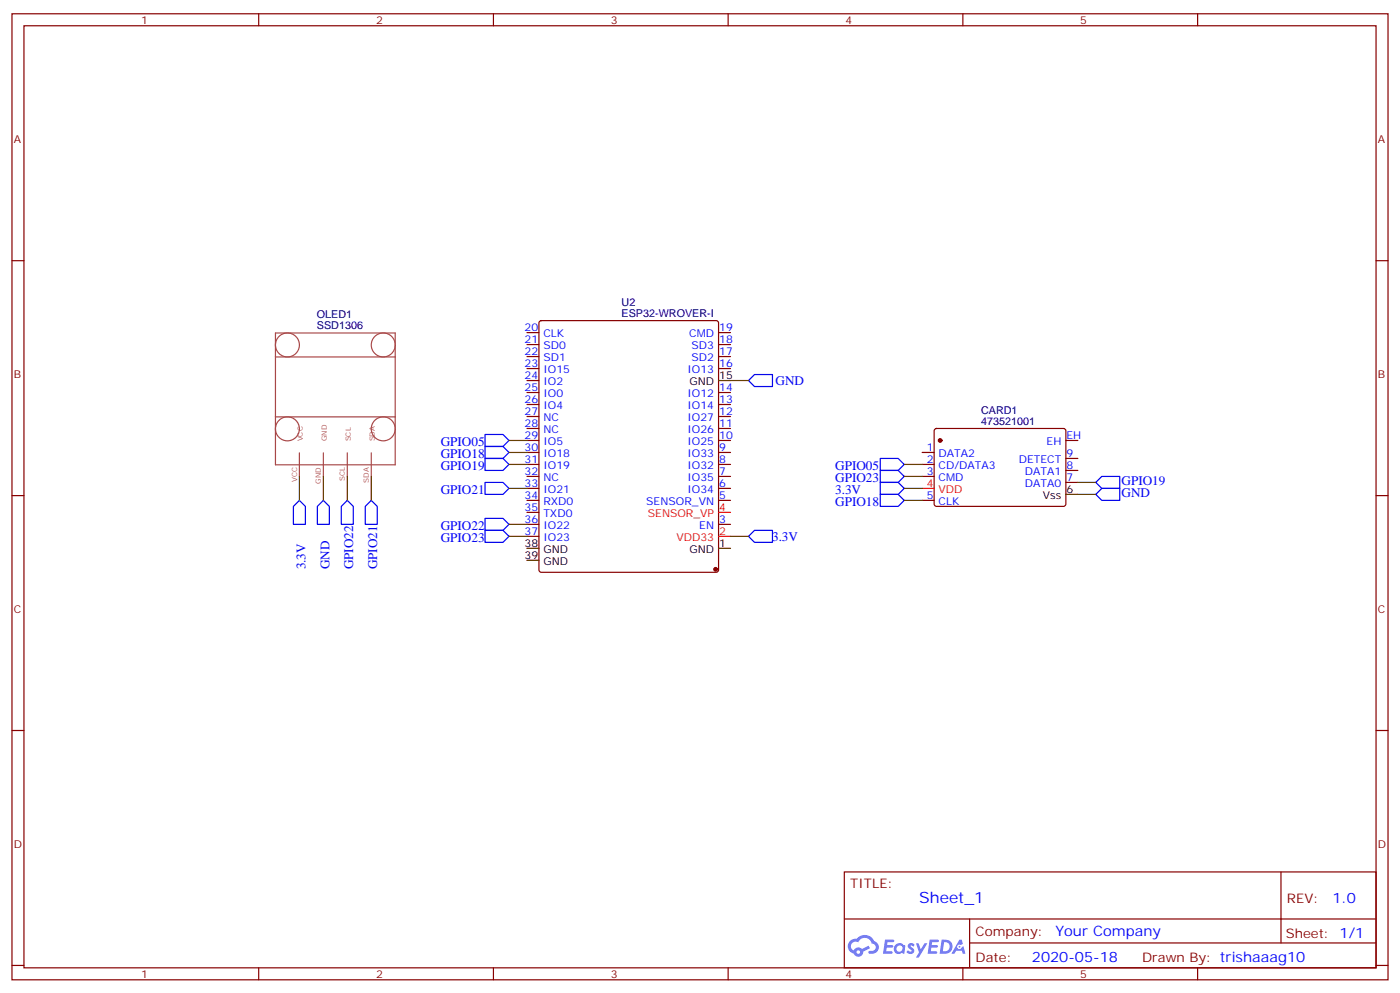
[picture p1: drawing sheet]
<svg xmlns="http://www.w3.org/2000/svg" width="412mm" height="292mm" viewBox="0 0 412 292" stroke-linecap="round" stroke-linejoin="round" font-family="sans-serif">
<g fill="none" stroke="#870000" stroke-width=".35">
<path d="M3.5 4.1h405.4v284.3h-405.4zM7.1 7.6h398.2v277.3h-398.2zM76.2 4.1v3.5M145.3 4.1v3.5M214.5 4.1v3.5M283.6 4.1v3.5M352.8 4.1v3.5M3.5 76.7h3.6M405.3 76.7h3.6M3.5 145.9h3.6M405.3 145.9h3.6M3.5 215h3.6"/>
<path d="M405.3 215h3.6M248.7 256.6h156.6v28.3h-156.6zM377.3 256.7v20.8M248.7 270.5h156.5M285.6 277.5h119.6M285.6 270.5v14.1M3.5 284.2h3.6M76.2 284.9v3.5M145.3 284.9v3.5M214.5 284.9v3.5M283.6 284.9v3.5M352.8 284.9v3.5"/>
<path d="M405.3 284.2h3.6"/>
</g>
<g fill="#5487ff">
<path d="M267.7 277.8a1.22 1.22 0 0 1 1.7 .3l-.4 .6a.47 .47 0 0 0-.3-.4 .47 .47 0 0 0-.5 .1l.1 .3a1.14 1.14 0 0 1 .8 1.7 1.14 1.14 0 0 1-1.9 0l-.2-.2 .5-.5 .7 .4a.29 .29 0 0 0 .3-.2 .29 .29 0 0 0-.2-.4 1.04 1.04 0 0 1-.6-1.7z"/>
<path d="M260.7 276.6h2.4l.3 .2-.2 .5h-1.8l-.1 .9h1.5l.3 .3-.3 .4h-1.6l-.2 1.1 1.7 .1 .2 .3-.2 .3h-2.6z"/>
<path d="M273.8 276.6h2.4l.3 .2-.1 .5h-1.8l-.2 .9h1.6l.3 .3-.4 .4h-1.6l-.1 1.1 1.7 .1 .2 .3-.2 .3h-2.6z"/>
<path d="M282.6 276.6h.7l.3 1.2-.6 .3a.69 .69 0 0 0-1 .3 .69 .69 0 0 0 .4 1 .69 .69 0 0 0 .9-.6l.5-.3 .6 2.2h-.8l-.2-.9h-1.8l-.5 .9h-.8z"/>
<path d="M269.8 277.7h.8l.6 1.8 1.1-1.8h.9l-2.6 4.1h-.8l.9-1.5z"/>
<path d="M277.4 276.6l-.6 4.1h1.3a2.11 2.11 0 0 0 2.5-2.1 2.11 2.11 0 0 0-2.5-2zM278.1 277.3a1.39 1.39 0 0 1 1.7 1.4 1.39 1.39 0 0 1-1.8 1.3h-.3z"/>
<path d="M263.7 278.2a1.54 1.54 0 0 0-.1 2.1 1.54 1.54 0 0 0 2.2 .2l.6 .2 .3-2.3-.2-.2-.4-.1a1.49 1.49 0 0 0-2.4 .1zM264 279.2a.94 .94 0 0 1 1.8 0 .94 .94 0 0 1-1.8 0z"/>
<path d="M250.4 276.9a2.18 2.18 0 0 0 1.1 3.8 1.44 1.44 0 0 0 1.6 .9 1.44 1.44 0 0 0 1.2-1.5l2-1-.5-.7-1.9 .9a1.47 1.47 0 0 0-2.4 .5 1.39 1.39 0 0 1-.7-2 1.39 1.39 0 0 1 2-.4 2.12 2.12 0 0 1 2.2-1.3 2.12 2.12 0 0 1 1.9 1.6 1.14 1.14 0 0 1 1.1 1.5 1.14 1.14 0 0 1-1.7 .7 .43 .43 0 0 0-.5 .3 .43 .43 0 0 0 .4 .5 1.98 1.98 0 0 0 2.5-1.2 1.98 1.98 0 0 0-1.2-2.5 3.1 3.1 0 0 0-5.3-.7l-.9 .1zM252.3 280.2a.55 .55 0 0 1 1.1 0 .55 .55 0 0 1-1.1 0z"/>
<circle cx="282.6" cy="278.7" r=".26"/>
</g>
<path d="M81.1 98h35.3v38.8h-35.3zM81.1 105.1h35.3M88.2 101.5a3.5 3.5 0 0 0-5-3.2 3.5 3.5 0 0 0-.8 6 3.5 3.5 0 0 0 5.7-1.9l.1-.7M116.4 101.5a3.5 3.5 0 0 0-5-3.2 3.5 3.5 0 0 0-.7 6 3.5 3.5 0 0 0 5.6-1.9l.1-.7M81.1 122.7h35.3M88.2 126.2a3.5 3.5 0 0 0-5-3.2 3.5 3.5 0 0 0-.8 6 3.5 3.5 0 0 0 5.7-1.9l.1-.7M88.2 133.3v6.9M95.2 133.3v6.9M102.3 133.3v6.9M109.4 133.3v6.9M116.4 126.2a3.5 3.5 0 0 0-5-3.2 3.5 3.5 0 0 0-.7 6 3.5 3.5 0 0 0 5.6-1.9l.1-.7" fill="none" stroke="#a64a4a" stroke-width=".35"/>
<g fill="none" stroke="#870000" stroke-width=".35">
<path d="M155.2 97.9h3.5M159 94.6l.5-.2h51.5l.5 .2 .2 .5v72.6l-.3 .5-.4 .3h-51.5l-.5-.3-.3-.5v-72.6zM211.7 97.9h3.5M155.2 119.1h3.5M155.2 115.5h3.5M155.2 108.5h3.5M155.2 105h3.5M155.2 101.4h3.5M155.2 112h3.5M211.7 119.1h3.5M211.7 115.5h3.5M211.7 108.5h3.5"/>
<path d="M211.7 105h3.5M211.7 101.4h3.5M155.2 136.7h3.5M155.2 133.2h3.5M155.2 129.6h3.5M155.2 126.1h3.5M155.2 122.6h3.5M211.7 136.7h3.5M211.7 133.2h3.5M211.7 129.6h3.5M211.7 126.1h3.5M211.7 122.6h3.5"/>
<path d="M271.6 136.7h3.6M271.6 133.2h3.6M275.4 126.3l.5-.2 37.6 .1 .5 .6-.1 21.8-.6 .4h-37.7l-.4-.7v-21.5zM314 129.6h3.5M314 138.5h3.5M314 134.9h3.5M155.2 154.3h3.5M155.2 147.3h3.5M155.2 143.8h3.5M155.2 140.2h3.5M155.2 150.8h3.5M155.2 157.9h3.5"/>
<path d="M211.7 154.3h3.5M211.7 147.3h3.5M211.7 143.8h3.5M211.7 140.2h3.5M271.6 147.3h3.6M271.6 140.2h3.6M314 142h3.5"/>
</g>
<g fill="#870000" stroke="#870000" stroke-width=".35">
<circle cx="210.8" cy="167.6" r=".53"/>
<circle cx="276.9" cy="129.6" r=".53"/>
</g>
<path d="M211.7 112h3.5M314 145.5h3.5M155.2 161.4h3.5M155.2 164.9h3.5M211.7 161.4h3.5" fill="none" stroke="#000" stroke-width=".35"/>
<path d="M211.7 157.9h3.5M211.7 150.8h3.5M271.6 143.8h3.6" fill="none" stroke="#f00" stroke-width=".35"/>
<g fill="none" stroke="#00f" stroke-width=".35">
<path d="M220.5 112l1.7-1.8h5.3v3.6h-5.3zM142.9 134.9h5.3l1.7 1.8-1.7 1.8h-5.3zM142.9 131.4h5.3l1.7 1.8-1.7 1.7h-5.3zM142.9 127.9h5.3l1.7 1.7-1.7 1.8h-5.3zM259.3 134.9h5.3l1.7 1.8-1.7 1.8h-5.3zM259.3 138.5h5.3l1.7 1.7-1.7 1.8h-5.3zM88.2 147.3l1.8 1.7v5.3h-3.6v-5.3zM95.2 147.3l1.8 1.7v5.3h-3.5v-5.3zM102.3 147.3l1.8 1.7v5.3h-3.6v-5.3zM109.4 147.3l1.7 1.7v5.3h-3.5v-5.3zM142.9 156.1h5.3l1.7 1.8-1.7 1.7h-5.3zM142.9 152.6h5.3l1.7 1.7-1.7 1.8h-5.3z"/>
<path d="M142.9 142h5.3l1.7 1.8-1.7 1.7h-5.3zM220.5 157.9l1.7-1.8h5.3v3.5h-5.3zM259.3 142h5.3l1.7 1.8-1.7 1.7h-5.3zM259.3 145.5h5.3l1.7 1.8-1.7 1.7h-5.3zM322.8 142l1.8-1.8h5.2v3.6h-5.2zM322.8 145.5l1.8-1.7h5.2v3.5h-5.2z"/>
</g>
<g fill="none" stroke="#008700" stroke-width=".35">
<path d="M215.2 112h5.3M149.9 136.7h5.3M149.9 133.2h5.3M149.9 129.6h5.3M266.3 136.7h5.3M88.2 140.2v7.1M95.2 140.2v7.1M102.3 140.2v7.1M109.4 140.2v7.1M149.9 143.8h5.3M149.9 157.9h5.3M149.9 154.3h5.3"/>
<path d="M215.2 157.9h5.3M266.3 140.2h5.3M266.3 143.8h5.3M266.3 147.3h5.3M317.5 142h5.3M317.5 145.5h5.3"/>
</g>
<text font-size="4.6" fill="#00f" x="270.8" y="265.7">Sheet_1</text>
<g font-size="4.2" fill="#00f">
<text x="392.5" y="265.9">1.0</text>
<text x="310.9" y="275.5">Your Company</text>
<text x="304" y="283.3">2020-05-18</text>
</g>
<g font-size="3.9" fill="#00f">
<text x="228.5" y="113.2">GND</text>
<text x="129.8" y="131.4">GPIO05</text>
<text x="129.8" y="134.9">GPIO18</text>
<text x="129.8" y="138.5">GPIO19</text>
<text x="246" y="142">GPIO23</text>
<text x="246" y="138.5">GPIO05</text>
<text x="330.4" y="142.7">GPIO19</text>
<text x="129.8" y="145.5">GPIO21</text>
<text x="246" y="145.5">3.3V</text>
<text x="246" y="149">GPIO18</text>
<text x="330.4" y="146.2">GND</text>
<text x="129.8" y="159.6">GPIO23</text>
<text x="129.8" y="156.1">GPIO22</text>
<text x="227.4" y="159.1">3.3V</text>
<text x="90" y="167.6" transform="rotate(-90 90 167.6)">3.3V</text>
<text x="97" y="167.6" transform="rotate(-90 97 167.6)">GND</text>
<text x="104.1" y="167.6" transform="rotate(-90 104.1 167.6)">GPIO22</text>
<text x="111.1" y="167.6" transform="rotate(-90 111.1 167.6)">GPIO21</text>
</g>
<g font-size="3.9" fill="#800">
<text x="250.5" y="261.2">TITLE:</text>
<text x="379.1" y="265.9">REV:</text>
<text x="287.4" y="275.4">Company:</text>
<text x="378.7" y="276">Sheet: 1/1</text>
<text x="287.4" y="283.1">Date:</text>
<text x="336.4" y="283.2">Drawn By: trishaaag10</text>
</g>
<g font-size="3.2" fill="#800">
<text x="41.6" y="7.1">1</text>
<text x="110.8" y="7.1">2</text>
<text x="179.9" y="7.1">3</text>
<text x="249.1" y="7.1">4</text>
<text x="318.2" y="7.1">5</text>
<text x="4.1" y="42.2">A</text>
<text x="405.9" y="42.2">A</text>
<text x="4.1" y="111.3">B</text>
<text x="405.9" y="111.3">B</text>
<text x="4.1" y="180.4">C</text>
<text x="405.9" y="180.4">C</text>
<text x="4.1" y="249.6">D</text>
<text x="405.9" y="249.6">D</text>
<text x="41.6" y="287.9">1</text>
<text x="110.8" y="287.9">2</text>
<text x="179.9" y="287.9">3</text>
<text x="249.1" y="287.9">4</text>
<text x="318.2" y="287.9">5</text>
</g>
<g font-size="3.2" fill="#000080">
<text x="93.3" y="93.6">OLED1</text>
<text x="183.1" y="93.3">ESP32-WROVER-I</text>
<text x="183.1" y="90.1">U2</text>
<text x="93.3" y="96.9">SSD1306</text>
<text x="289" y="125.1">473521001</text>
<text x="289" y="122">CARD1</text>
</g>
<g font-size="3.2" fill="#00f">
<text x="154.5" y="97.5">20</text>
<text x="154.5" y="101.1">21</text>
<text x="160.1" y="99.3">CLK</text>
<text x="203" y="99.3">CMD</text>
<text x="211.8" y="101.1">18</text>
<text x="211.8" y="97.5">19</text>
<text x="154.5" y="104.6">22</text>
<text x="160.1" y="102.8">SD0</text>
<text x="160.1" y="106.4">SD1</text>
<text x="203.7" y="106.4">SD2</text>
<text x="203.7" y="102.8">SD3</text>
<text x="211.8" y="104.6">17</text>
<text x="154.5" y="108.1">23</text>
<text x="154.5" y="111.7">24</text>
<text x="160.1" y="109.9">IO15</text>
<text x="160.1" y="113.4">IO2</text>
<text x="202.5" y="109.9">IO13</text>
<text x="211.8" y="108.1">16</text>
<text x="154.5" y="115.2">25</text>
<text x="154.5" y="118.7">26</text>
<text x="160.1" y="116.9">IO0</text>
<text x="202.5" y="116.9">IO12</text>
<text x="211.8" y="118.7">13</text>
<text x="211.8" y="115.2">14</text>
<text x="154.5" y="122.2">27</text>
<text x="154.5" y="125.8">28</text>
<text x="160.1" y="120.5">IO4</text>
<text x="160.1" y="124">NC</text>
<text x="202.5" y="124">IO27</text>
<text x="202.5" y="120.5">IO14</text>
<text x="211.8" y="125.8">11</text>
<text x="211.8" y="122.2">12</text>
<text x="154.5" y="129.3">29</text>
<text x="160.1" y="127.5">NC</text>
<text x="160.1" y="131.1">IO5</text>
<text x="202.5" y="131.1">IO25</text>
<text x="202.5" y="127.5">IO26</text>
<text x="211.8" y="129.3">10</text>
<text x="308.3" y="131.1">EH</text>
<text x="314.1" y="129.3">EH</text>
<text x="154.5" y="132.8">30</text>
<text x="154.5" y="136.3">31</text>
<text x="160.1" y="134.6">IO18</text>
<text x="202.5" y="134.6">IO33</text>
<text x="211.8" y="136.3">8</text>
<text x="211.8" y="132.8">9</text>
<text x="273" y="132.8">1</text>
<text x="273" y="136.3">2</text>
<text x="276.5" y="134.6">DATA2</text>
<text x="300.1" y="136.3">DETECT</text>
<text x="314.1" y="134.6">9</text>
<text x="154.5" y="139.9">32</text>
<text x="154.5" y="143.4">33</text>
<text x="160.1" y="138.1">IO19</text>
<text x="160.1" y="141.6">NC</text>
<text x="202.5" y="141.6">IO35</text>
<text x="202.5" y="138.1">IO32</text>
<text x="211.8" y="143.4">6</text>
<text x="211.8" y="139.9">7</text>
<text x="273" y="139.9">3</text>
<text x="276.5" y="138.1">CD/DATA3</text>
<text x="276.5" y="141.6">CMD</text>
<text x="301.9" y="143.4">DATA0</text>
<text x="301.9" y="139.9">DATA1</text>
<text x="314.1" y="141.6">7</text>
<text x="314.1" y="138.1">8</text>
<text x="154.5" y="146.9">34</text>
<text x="160.1" y="145.2">IO21</text>
<text x="160.1" y="148.7">RXD0</text>
<text x="190.4" y="148.7">SENSOR_VN</text>
<text x="202.5" y="145.2">IO34</text>
<text x="211.8" y="146.9">5</text>
<text x="273" y="146.9">5</text>
<text x="276.5" y="148.7">CLK</text>
<text x="154.5" y="150.5">35</text>
<text x="154.5" y="154">36</text>
<text x="160.1" y="152.2">TXD0</text>
<text x="160.1" y="155.8">IO22</text>
<text x="206" y="155.8">EN</text>
<text x="211.8" y="154">3</text>
<text x="154.5" y="157.5">37</text>
<text x="160.1" y="159.3">IO23</text>
</g>
<g font-size="3.2">
<text x="203.1" y="113.4">GND</text>
<text x="211.8" y="111.7">15</text>
<text x="307.2" y="146.9">Vss</text>
<text x="314.1" y="145.2">6</text>
<text x="154.5" y="161">38</text>
<text x="211.8" y="161">1</text>
<text x="154.5" y="164.6">39</text>
<text x="160.1" y="162.8">GND</text>
<text x="160.1" y="166.3">GND</text>
<text x="203.1" y="162.8">GND</text>
</g>
<g font-size="3.2" fill="#f00">
<text x="273" y="143.4">4</text>
<text x="276.5" y="145.2">VDD</text>
<text x="190.8" y="152.2">SENSOR_VP</text>
<text x="211.8" y="150.5">4</text>
<text x="199.3" y="159.3">VDD33</text>
<text x="211.8" y="157.5">2</text>
</g>
<g font-size="2.1" fill="#a54b4b">
<text x="89.2" y="129.9" transform="rotate(-90 89.2 129.9)">VCC</text>
<text x="96.3" y="129.9" transform="rotate(-90 96.3 129.9)">GND</text>
<text x="103.3" y="129.9" transform="rotate(-90 103.3 129.9)">SCL</text>
<text x="110.4" y="129.9" transform="rotate(-90 110.4 129.9)">SDA</text>
<text x="87.5" y="142" transform="rotate(-90 87.5 142)">VCC</text>
<text x="94.6" y="142.4" transform="rotate(-90 94.6 142.4)">GND</text>
<text x="101.6" y="141.7" transform="rotate(-90 101.6 141.7)">SCL</text>
<text x="108.7" y="142.1" transform="rotate(-90 108.7 142.1)">SDA</text>
</g>
</svg>
